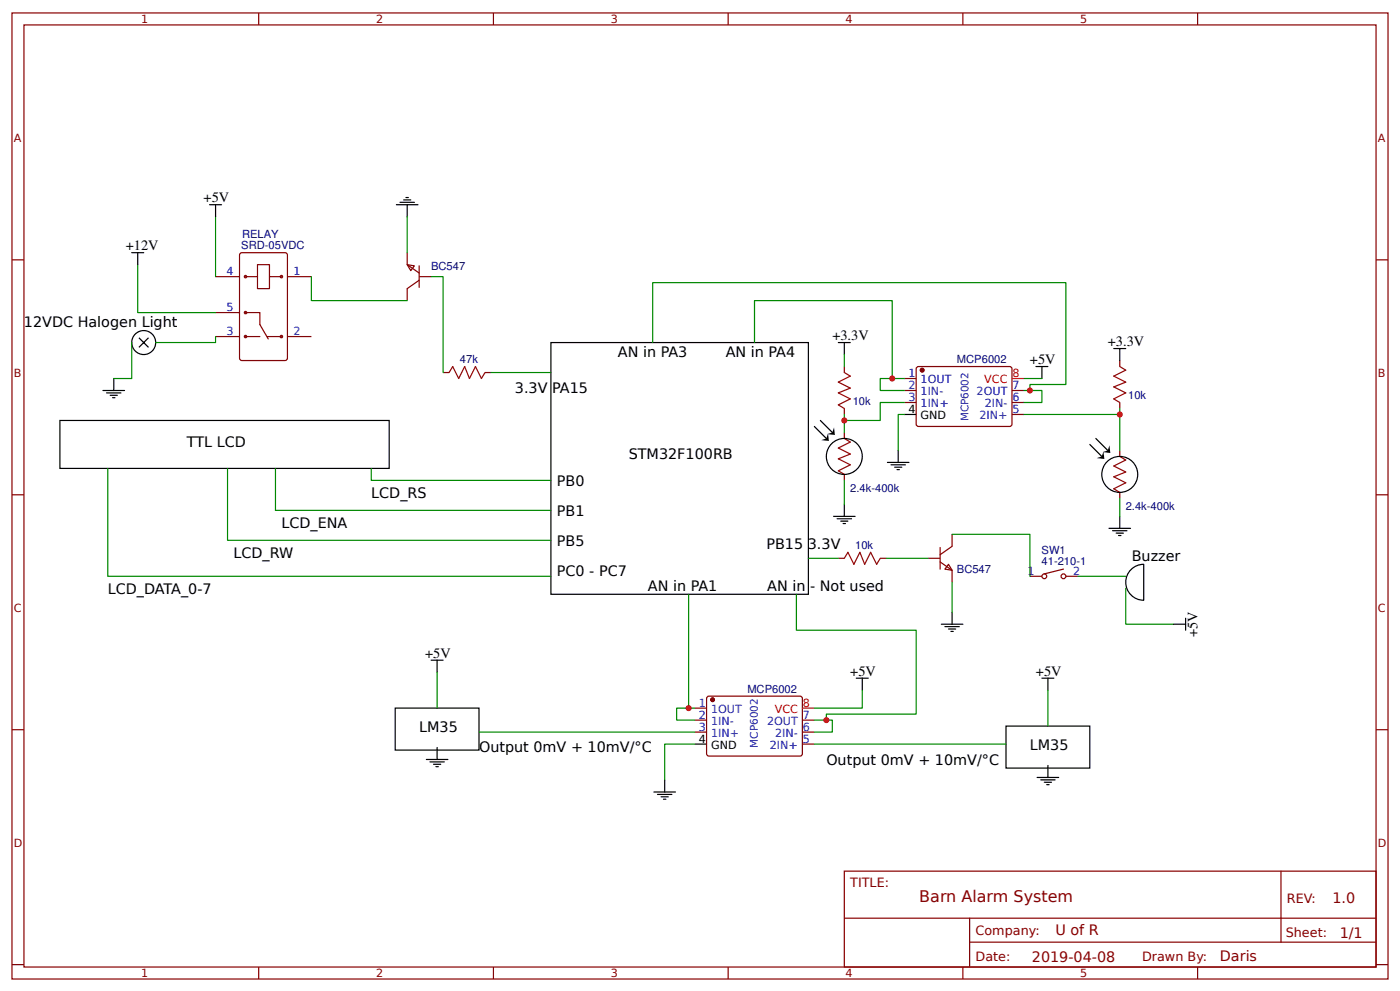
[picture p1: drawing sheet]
<svg xmlns="http://www.w3.org/2000/svg" width="309mm" height="219mm" viewBox="0 0 309 219" stroke-linecap="round" stroke-linejoin="round" font-family="sans-serif">
<g fill="none" stroke="#800" stroke-width=".26">
<path d="M2.6 2.9h304.1v213.2h-304.1zM5.3 5.5h298.7v208h-298.7zM57.1 2.9v2.6M109 2.9v2.6M160.9 2.9v2.6M212.7 2.9v2.6M264.6 2.9v2.6M2.6 57.4h2.7M53.2 55.8h9.8l.4 .2 .1 23.1-.3 .4-9.8 .1-.4-.3-.1-23zM56.9 58.4h2.6v5.3h-2.6zM90 58.4l1.5 .3-.7 1zM90 55.8v2.6l2.6 1.9"/>
<path d="M92.6 58.7v4.7M304 57.4h2.7M47.6 61.1h5.3M47.6 74.3h5.3M47.6 69h5.3M54 60.9h.4v.3h-.4zM54 68.8h.4v.4h-.4zM54 74.1h.4v.4h-.4zM54.2 69h3.2v2.6l1.9 3.2M54.2 61.1h2.7M54.2 74.3h3.2M59 74.3h3.2"/>
<path d="M59.5 61.1h2.7M62 60.9h.4v.3h-.4zM62 74.1h.4v.4h-.4zM63.5 61.1h5.3M63.5 74.3h5.3M92.6 61.1h2.6M92.6 61.9l-2.6 1.8v2.7M247.4 79.6v1.3M97.9 82.2h1.3M107.2 82.2h1.3M186.5 80.9v1.3M186.5 90.2v1.3"/>
<path d="M186.5 95.5v1.3M199.8 83.6h2.6M199.8 86.2h2.6M199.8 88.8h2.6M202.5 81.2l.4-.3 20.4 .1 .3 .4-.1 12.5-.5 .2h-20.3l-.3-.5zM223.6 86.2h2.6M223.6 88.8h2.6M223.6 91.5h2.6M247.4 88.8v1.4M247.4 99.4v1.4M2.6 109.2h2.7M186.5 104.7v1.3"/>
<path d="M210.3 118v2.6l-2.6 1.8M247.4 108.7v1.3M304 109.2h2.7M185.2 123.2h1.3M194.5 123.2h1.3M205.1 123.2h2.6M207.7 124l2.6 1.9v2.6M207.7 120.9v4.7M209.5 124.6l.8 1.3-1.5-.3zM227.5 127.2h2.7M234.9 125.6l-4.2 1.1M235.5 127.2h2.6"/>
<path d="M153.5 156.3h2.6M153.5 159h2.6M156.4 153.7h20.6l.3 .5-.1 12.4-.5 .3-20.3-.1-.3-.4v-12.2zM177.3 159h2.6M2.6 161.1h2.7M153.5 161.6h2.6M177.3 161.6h2.6M177.3 164.3h2.6M304 161.1h2.7M186.5 192.3h117.5v21.2h-117.5zM283 192.3v15.7M2.6 212.9h2.7"/>
<path d="M57.1 213.5v2.6M109 213.5v2.6M160.9 213.5v2.6M186.6 202.7h117.3M212.7 213.5v2.6M214.2 208h89.7M214.2 202.7v10.6M264.6 213.5v2.6M304 212.9h2.7"/>
<circle cx="230.7" cy="127.2" r=".53"/>
<circle cx="234.9" cy="127.2" r=".53"/>
</g>
<g fill="none" stroke="#080" stroke-width=".26">
<path d="M30.4 58.4v10.6h17.2M47.6 47.8v13.3M90 47.8v8M29.1 75.6v8h-4M47.6 74.3v1.3h-13.2M68.8 61.1v5.3h21.2M95.2 61.1h2.7v21.1M144.2 75.6v-13.2h91.3v22.5h-8v1.3M166.7 75.6v-9.2h30.4v17.2M186.5 78.3v2.6M108.5 82.2h13.2M186.5 91.5v4"/>
<path d="M199.8 91.5h-1.4v7.9M199.8 88.8h-5.3v4h-8M199.8 83.6h-5.3v2.6h5.3M226.2 86.2h4v2.6h-4M226.2 83.6h4M226.2 91.5h21.2M247.4 90.2v9.2M23.8 103.4v23.8h97.9M50.3 103.4v15.9h71.4M60.9 103.4v9.3h60.8M82 103.4v2.6h39.7M186.5 106v5.3"/>
<path d="M210.3 118h17.2v9.2M247.4 110v4M152.1 131.2v25.1M175.9 131.2v7.9h26.5v18.5h-19.8v1.4M178.6 123.2h6.6M195.8 123.2h9.3M210.3 128.5v6.6M238.1 127.2h10.6M248.7 129.9v7.9h10.6M96.6 148.4v7.9M153.5 156.3h-4v2.7h4M179.9 159h4v2.6h-4"/>
<path d="M190.5 152.3v4h-10.6M231.5 152.3v8M105.8 161.6h47.7M153.5 164.3h-6.7v7.9M179.9 164.3h42.3"/>
</g>
<g fill="none" stroke="#000" stroke-width=".26">
<path d="M29.1 55.8h2.6M30.4 55.8v2.6M46.3 45.2h2.6M47.6 45.2v2.6M87.6 45.2h4.7M88.4 44.7h3.1M89.2 44.1h1.6M89.7 43.6h.5M90 45.2v2.6M121.7 75.6h56.9v55.6h-56.9zM185.2 75.6h2.7M186.5 75.6v2.7"/>
<path d="M246.1 76.9h2.6M247.4 76.9v2.7M13.2 92.8h72.8v10.6h-72.8zM22.8 86.2h4.7M23.5 86.7h3.2M24.3 87.3h1.6M24.9 87.8h.5M25.1 83.6v2.6M179.9 94.1l2.7 2.7M181.2 92.8l2.7 2.7M198.4 99.4v2.7M199.8 91.5h2.6"/>
<path d="M228.9 80.9h2.6M230.2 80.9v2.7M240.8 98.1l2.6 2.7M242.1 96.8l2.6 2.6M184.1 114h4.8M184.9 114.5h3.2M185.7 115h1.6M186.3 115.6h.5M186.5 111.3v2.7M196.1 102.1h4.7M196.8 102.6h3.2M197.6 103.1h1.6"/>
<path d="M198.2 103.7h.5M245 116.6h4.8M245.8 117.2h3.2M246.6 117.7h1.6M247.1 118.2h.5M247.4 114v2.6M208 137.8h4.7M208.8 138.3h3.1M209.5 138.9h1.6M210.1 139.4h.5M210.3 135.1v2.7M249.9 125.7a4 4 0 0 1 2.8-1.1v7.9a4 4 0 0 1-3.7-2.4 4 4 0 0 1 .9-4.4z"/>
<path d="M259.3 137.8h2.6M261.9 136.5v2.6M87.3 156.3h18.5v9.3h-18.5zM95.2 145.7h2.7M96.6 145.7v2.7M189.2 149.7h2.6M190.5 149.7v2.6M230.2 149.7h2.6M231.5 149.7v2.6M94.2 167.7h4.8M95 168.2h3.2M95.8 168.7h1.6"/>
<path d="M96.3 169.2h.5M96.6 165v2.7M144.5 174.8h4.7M145.3 175.4h3.1M146 175.9h1.6M146.6 176.4h.5M146.8 172.2v2.6M153.5 164.3h2.6M222.2 160.3h18.6v9.2h-18.6zM229.1 171.6h4.8M229.9 172.1h3.2M230.7 172.7h1.6"/>
<path d="M231.2 173.2h.6M231.5 169v2.6"/>
<circle cx="31.7" cy="75.6" r="2.65"/>
<circle cx="186.5" cy="100.8" r="4"/>
<circle cx="247.4" cy="104.7" r="4"/>
</g>
<path d="M30.7 74.6l2.1 2.1zM32.8 74.6l-2.1 2.1z" fill="#000" stroke="#000" stroke-width=".26"/>
<path d="M99.2 82.2l.8-1.3 1.3 2.7 1.4-2.7 1 2.7 1.3-2.7 1.4 2.7 .8-1.4M186.5 82.2l1.4 .8-2.7 1.3 2.7 1.4-2.7 1 2.7 1.4-2.7 1.3 1.3 .8M186.5 96.8l1.4 .8-2.7 1.3 2.7 1.3-2.7 1.1 2.7 1.3-2.7 1.3 1.3 .8M247.4 80.9l1.3 .8-2.6 1.3 2.6 1.3-2.6 1.1 2.6 1.3-2.6 1.4 1.3 .7M247.4 100.8l1.3 .7-2.6 1.4 2.6 1.3-2.6 1.1 2.6 1.3-2.6 1.3 1.3 .8M186.5 123.2l.8-1.3 1.3 2.7 1.4-2.7 1 2.7 1.4-2.7 1.3 2.7 .8-1.4" fill="none" stroke="#a00000" stroke-width=".26"/>
<g fill="#800" stroke="#800" stroke-width=".26">
<circle cx="203.7" cy="81.7" r=".4"/>
<circle cx="157.4" cy="154.5" r=".4"/>
</g>
<path d="M223.6 83.6h2.6M177.3 156.3h2.6" fill="none" stroke="#f00" stroke-width=".26"/>
<path d="M181.4 97.2l1.2-.4 .3-1.1 .2 1.6zM182.8 95.8l1.1-.3 .4-1.2 .1 1.7zM243.6 99.8l1.1-.4 .4-1.1 .2 1.7zM242.3 101.1l1.1-.3 .4-1.2 .2 1.7z" fill="#000"/>
<g fill="#c00">
<circle cx="197.1" cy="83.6" r=".66"/>
<circle cx="152.1" cy="156.3" r=".66"/>
<circle cx="247.4" cy="91.5" r=".66"/>
<circle cx="186.5" cy="92.8" r=".66"/>
<circle cx="182.6" cy="159" r=".66"/>
<circle cx="227.5" cy="86.2" r=".66"/>
</g>
<text font-size="3.5" fill="#800" x="203.1" y="199.1">Barn Alarm System</text>
<g font-size="3.2">
<text x="45" y="44.7">+5V</text>
<text x="27.8" y="55.2">+12V</text>
<text x="5.3" y="72.2">12VDC Halogen Light</text>
<text x="183.9" y="75.1">+3.3V</text>
<text x="244.7" y="76.4">+3.3V</text>
<text x="136.5" y="78.8">AN in PA3</text>
<text x="160.3" y="78.8">AN in PA4</text>
<text x="227.5" y="80.4">+5V</text>
<text x="113.8" y="86.7">3.3V PA15</text>
<text x="41.3" y="98.6">TTL LCD</text>
<text x="138.9" y="101.3">STM32F100RB</text>
<text x="123" y="107.4">PB0</text>
<text x="82" y="110">LCD_RS</text>
<text x="123" y="114">PB1</text>
<text x="62.2" y="116.6">LCD_ENA</text>
<text x="51.6" y="123.2">LCD_RW</text>
<text x="123" y="120.6">PB5</text>
<text x="169.3" y="121.1">PB15 3.3V</text>
<text x="250" y="123.8">Buzzer</text>
<text x="23.8" y="131.2">LCD_DATA_0-7</text>
<text x="123" y="127.2">PC0 - PC7</text>
<text x="143.1" y="130.4">AN in PA1</text>
<text x="169.5" y="130.4">AN in - Not used</text>
<text x="264.6" y="140.6" transform="rotate(-90 264.6 140.6)">+5V</text>
<text x="93.9" y="145.2">+5V</text>
<text x="187.9" y="149.2">+5V</text>
<text x="228.9" y="149.2">+5V</text>
<text x="92.6" y="161.6">LM35</text>
<text x="105.8" y="166.1">Output 0mV + 10mV/°C</text>
<text x="227.5" y="165.6">LM35</text>
<text x="182.6" y="168.8">Output 0mV + 10mV/°C</text>
</g>
<g font-size="3.2" fill="#800">
<text x="294.4" y="199.2">1.0</text>
<text x="233.2" y="206.4">U of R</text>
<text x="296" y="207">1/1</text>
<text x="228" y="212.3">2019-04-08</text>
<text x="269.5" y="212.2">Daris</text>
</g>
<g font-size="2.8" fill="#800">
<text x="187.9" y="195.7">TITLE:</text>
<text x="284.3" y="199.2">REV:</text>
<text x="215.5" y="206.4">Company:</text>
<text x="284.1" y="206.9">Sheet:</text>
<text x="215.5" y="212.1">Date:</text>
<text x="252.3" y="212.2">Drawn By:</text>
</g>
<g font-size="2.5" fill="#800">
<text x="31.2" y="5.1">1</text>
<text x="83.1" y="5.1">2</text>
<text x="134.9" y="5.1">3</text>
<text x="186.8" y="5.1">4</text>
<text x="238.7" y="5.1">5</text>
<text x="3" y="31.4">A</text>
<text x="304.4" y="31.4">A</text>
<text x="3" y="83.3">B</text>
<text x="304.4" y="83.3">B</text>
<text x="3" y="135.1">C</text>
<text x="304.4" y="135.1">C</text>
<text x="3" y="187">D</text>
<text x="304.4" y="187">D</text>
<text x="31.2" y="215.7">1</text>
<text x="83.1" y="215.7">2</text>
<text x="134.9" y="215.7">3</text>
<text x="186.8" y="215.7">4</text>
<text x="238.7" y="215.7">5</text>
</g>
<g font-size="2.5" fill="#000080">
<text x="53.5" y="52.6">RELAY</text>
<text x="53.3" y="55">SRD-05VDC</text>
<text x="95.2" y="59.6">BC547</text>
<text x="101.6" y="80.1">47k</text>
<text x="211.4" y="80.1">MCP6002</text>
<text x="188.4" y="89.4">10k</text>
<text x="249.2" y="88.1">10k</text>
<text x="187.9" y="108.6">2.4k-400k</text>
<text x="248.7" y="112.5">2.4k-400k</text>
<text x="188.9" y="121.1">10k</text>
<text x="230.1" y="124.8">41-210-1</text>
<text x="230.1" y="122.4">SW1</text>
<text x="211.4" y="126.4">BC547</text>
<text x="165.1" y="152.9">MCP6002</text>
</g>
<g font-size="2.5" fill="#00f">
<text x="50" y="60.8">4</text>
<text x="64.8" y="60.8">1</text>
<text x="50" y="68.7">5</text>
<text x="50" y="74">3</text>
<text x="64.8" y="74">2</text>
<text x="200.7" y="83.3">1</text>
<text x="200.7" y="85.9">2</text>
<text x="200.7" y="88.6">3</text>
<text x="203.4" y="84.6">1OUT</text>
<text x="203.4" y="87.3">1IN-</text>
<text x="203.4" y="89.9">1IN+</text>
<text x="215.8" y="87.3">2OUT</text>
<text x="217.6" y="89.9">2IN-</text>
<text x="223.7" y="88.6">6</text>
<text x="223.7" y="85.9">7</text>
<text x="216.4" y="92.6">2IN+</text>
<text x="223.7" y="91.2">5</text>
<text x="227" y="126.9">1</text>
<text x="237.1" y="126.9">2</text>
<text x="154.4" y="156.1">1</text>
<text x="154.4" y="158.7">2</text>
<text x="154.4" y="161.3">3</text>
<text x="157.1" y="157.4">1OUT</text>
<text x="157.1" y="160">1IN-</text>
<text x="169.5" y="160">2OUT</text>
<text x="177.4" y="158.7">7</text>
<text x="177.4" y="161.3">6</text>
<text x="157.1" y="162.7">1IN+</text>
<text x="170.1" y="165.3">2IN+</text>
<text x="171.3" y="162.7">2IN-</text>
<text x="177.4" y="164">5</text>
</g>
<g font-size="2.5" fill="#f00">
<text x="223.7" y="83.3">8</text>
<text x="217.5" y="84.6">VCC</text>
<text x="171.2" y="157.4">VCC</text>
<text x="177.4" y="156.1">8</text>
</g>
<g font-size="2.5">
<text x="200.7" y="91.2">4</text>
<text x="203.4" y="92.6">GND</text>
<text x="154.4" y="164">4</text>
<text x="157.1" y="165.3">GND</text>
</g>
<g font-size="2.3" fill="#00f">
<text x="213.9" y="93" transform="rotate(-90 213.9 93)">MCP6002</text>
<text x="167.4" y="165" transform="rotate(-90 167.4 165)">MCP6002</text>
</g>
</svg>
